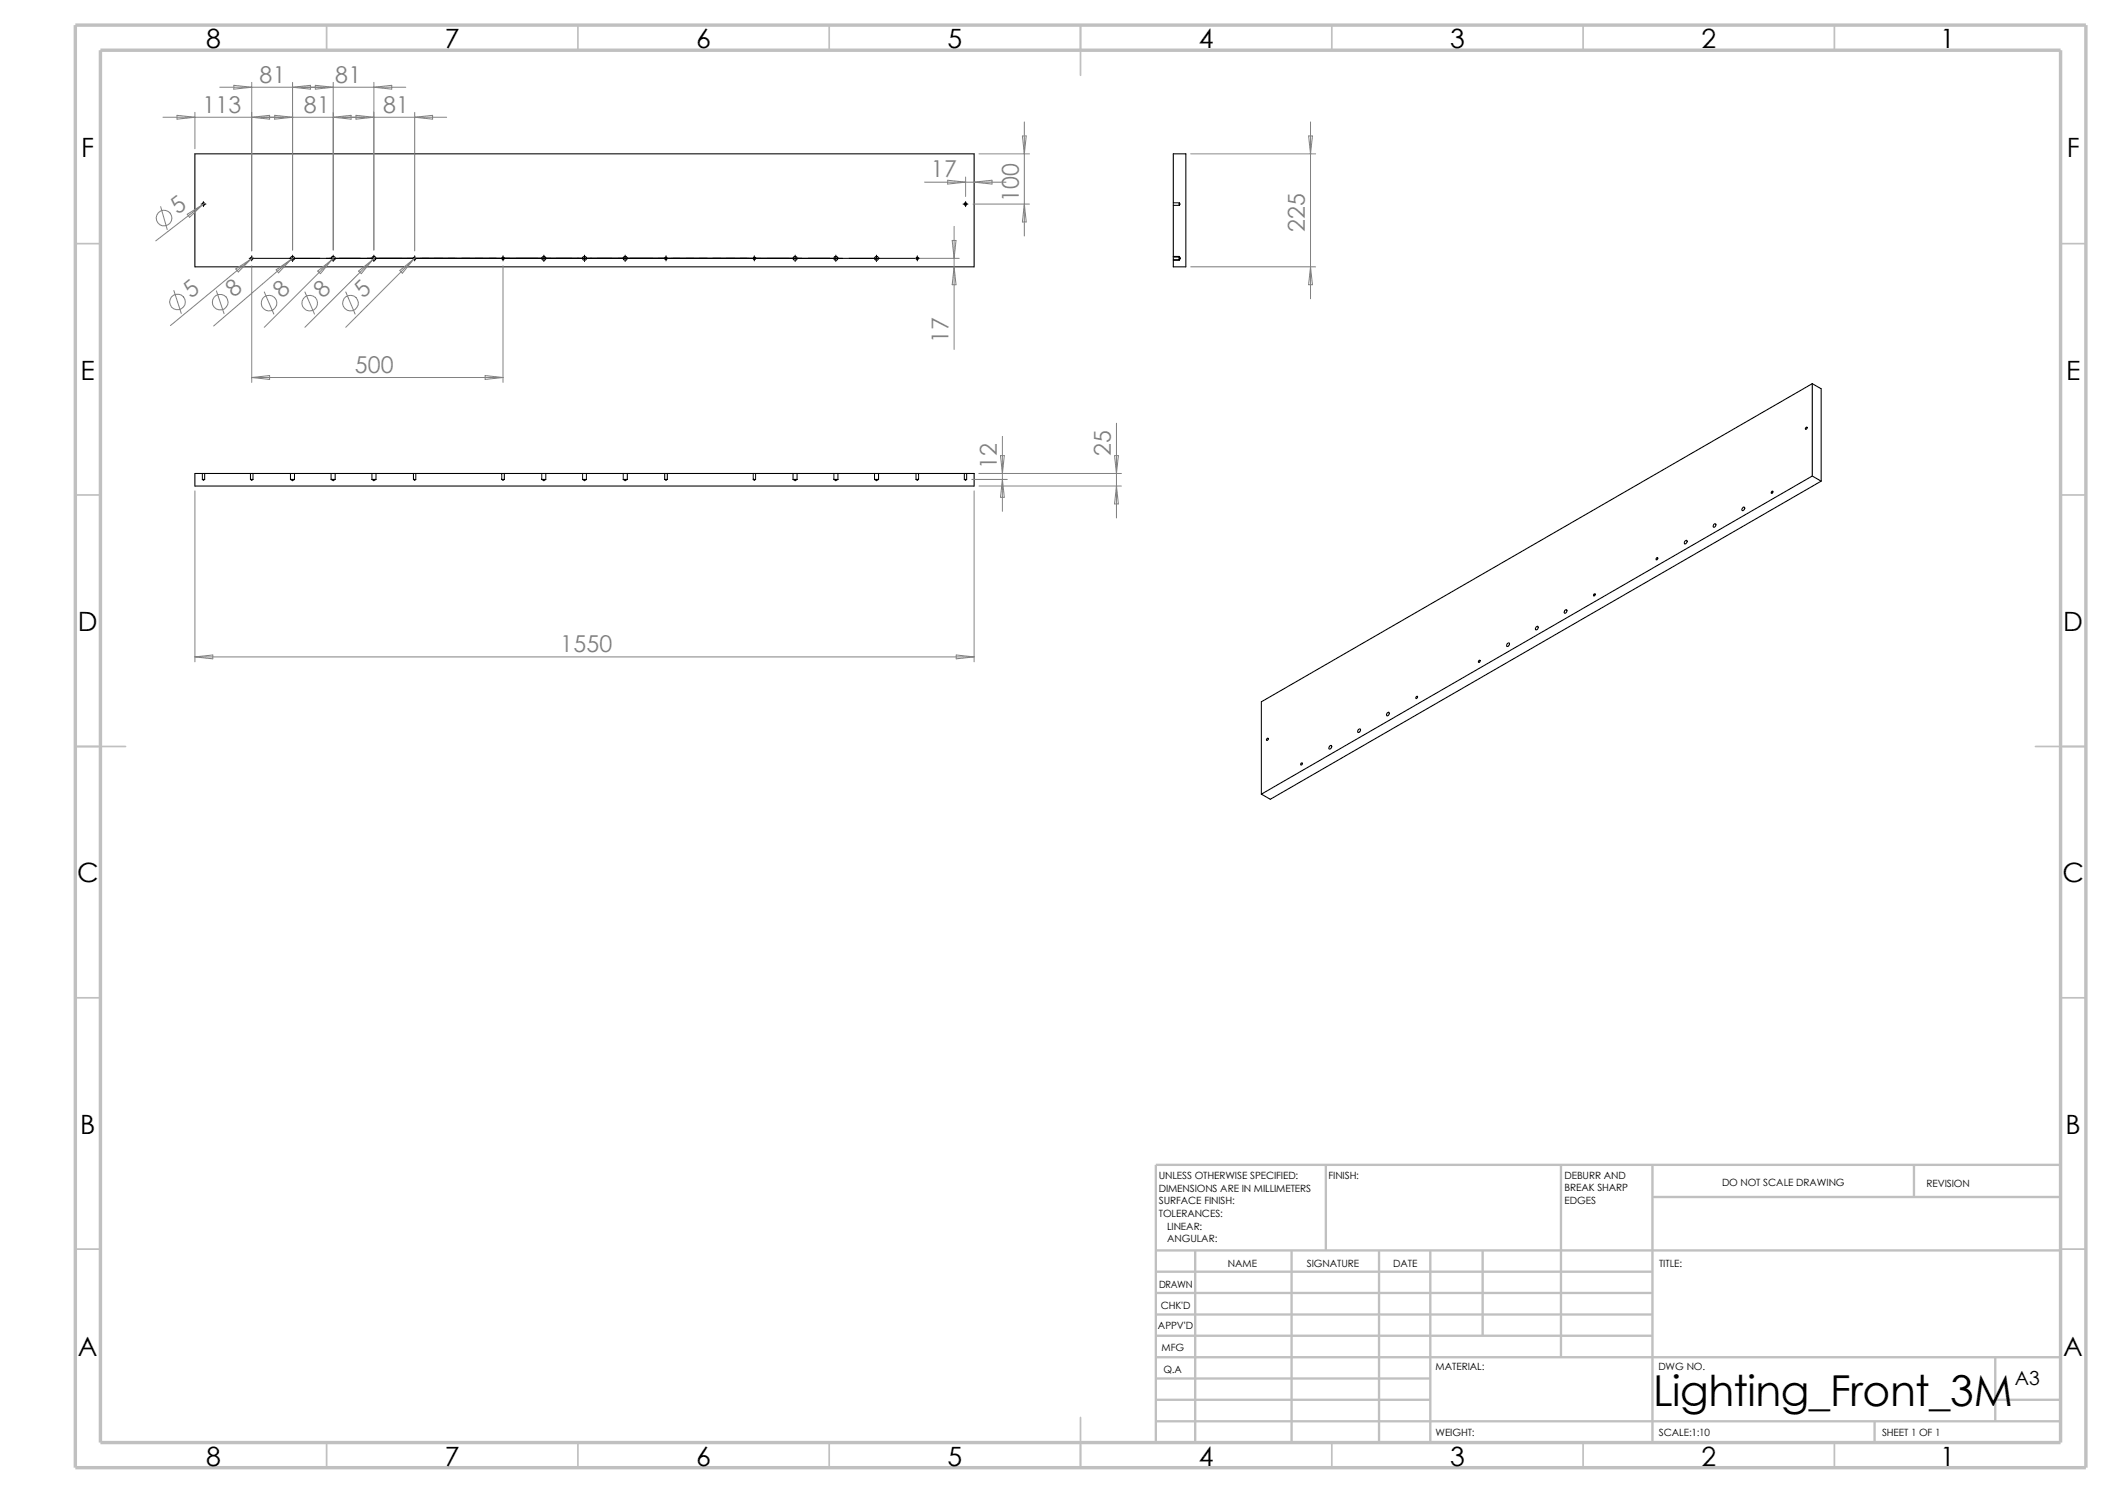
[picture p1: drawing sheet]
<svg xmlns="http://www.w3.org/2000/svg" width="420mm" height="297mm" viewBox="0 0 420 297" stroke-linecap="round" stroke-linejoin="round" font-family="sans-serif">
<g fill="none" stroke="#c0c0c0" stroke-width=".34">
<path d="M65 5v5M115 5v5M165 5v5M215 5v10M265 5v5M315 5v5M365 5v5M15 48.5h5M410 48.5h5M15 98.5h5M410 98.5h5M15 148.5h10"/>
<path d="M405 148.5h10M15 198.5h5M410 198.5h5M15 248.5h5M410 248.5h5M65 287v5M115 287v5M165 287v5M215 282v10M265 287v5M315 287v5M365 287v5"/>
</g>
<g fill="none" stroke="#c0c0c0" stroke-width=".47">
<path d="M263.8 231.7v17.1M310.6 231.7v38.3M328.8 231.7v55.3M328.8 238.1h81.2M380.8 231.7v6.4M410 231.7h-180v55.3M230 257.2h98.8M230 253h98.8M230 248.8h180M237.8 248.8v38.2M257 248.8v38.2M274.4 248.8v38.2"/>
<path d="M284.6 248.8v38.2M295 248.8v16.9M230 278.5h54.6M230 265.7h98.8M230 261.5h98.8M230 274.2h54.6M230 270h180M397 278.5h13M397 270v12.7M230 282.7h180M373 282.7v4.3"/>
</g>
<path d="M15 5h400v287h-400zM20 10h390v277h-390z" fill="none" stroke="#c0c0c0" stroke-width=".68" stroke-linecap="butt"/>
<g fill="none" stroke="#000" stroke-width=".21">
<path d="M38.8 30.6h155v22.5h-155zM233.4 30.6h2.5v22.5h-2.5zM360.6 76.3l-109.6 63.3v18.4M360.6 76.3v18.4M360.6 76.3l1.7 1v18.4M38.8 94.2h155v2.5h-155zM352.6 97.7a.2 .2 0 0 1 .1 .3 .2 .2 0 0 1-.3 0zM359.3 85h.2a.23 .23 0 0 1 0 .3 .23 .23 0 0 1-.3 0zM360.6 94.7l1.7 1M360.6 94.7l-109.6 63.3M362.3 95.7l-109.6 63.3-1.7-1M317.1 118.2l.2-.1a.21 .21 0 0 1 0 .3 .21 .21 0 0 1-.3 0z"/>
<path d="M329.6 111l.1-.1a.21 .21 0 0 1 .1 .3 .21 .21 0 0 1-.3 .1zM335.2 107.7a.24 .24 0 0 1 .4-.2 .24 .24 0 0 1 0 .4 .26 .26 0 0 1-.2 .3 .26 .26 0 0 1-.3-.2zM341 104.4a.25 .25 0 0 1 .3-.2 .25 .25 0 0 1 0 .4 .26 .26 0 0 1-.2 .3 .26 .26 0 0 1-.3-.3zM346.8 101l.1-.1a.34 .34 0 0 1 .1 .5 .34 .34 0 0 1-.5 0zM281.8 138.6l.1-.1a.2 .2 0 0 1 .1 .3 .2 .2 0 0 1-.3 .1zM294.2 131.4l.1-.1a.24 .24 0 0 1 .1 .3 .24 .24 0 0 1-.3 .1zM299.9 128.1a.24 .24 0 0 1 .4-.2 .24 .24 0 0 1 0 .4 .28 .28 0 0 1-.2 .3 .28 .28 0 0 1-.3-.1zM305.6 124.8a.25 .25 0 0 1 .4-.2 .25 .25 0 0 1 0 .4 .26 .26 0 0 1-.2 .3 .26 .26 0 0 1-.3-.2zM311.3 121.5a.25 .25 0 0 1 .4-.2 .25 .25 0 0 1 0 .4 .26 .26 0 0 1-.2 .3 .26 .26 0 0 1-.3-.2zM252.1 146.9h.2a.23 .23 0 0 1 0 .3 .23 .23 0 0 1-.3 0zM264.6 148.4a.24 .24 0 0 1 .3 0 .24 .24 0 0 1 0 .3l-.3 .3a.28 .28 0 0 1-.3-.2 .28 .28 0 0 1 .2-.3zM270.3 145.2a.24 .24 0 0 1 .3-.2 .24 .24 0 0 1 0 .4 .28 .28 0 0 1-.2 .3 .28 .28 0 0 1-.3-.1z"/>
<path d="M276 141.9a.25 .25 0 0 1 .3-.2 .25 .25 0 0 1 .1 .4 .26 .26 0 0 1-.3 .3 .26 .26 0 0 1-.3-.2z"/>
<circle cx="40.5" cy="40.6" r=".25"/>
<circle cx="50.1" cy="51.4" r=".24"/>
<circle cx="58.2" cy="51.4" r=".39"/>
<circle cx="66.3" cy="51.4" r=".39"/>
<circle cx="74.4" cy="51.4" r=".39"/>
<circle cx="82.5" cy="51.4" r=".24"/>
<circle cx="100.1" cy="51.4" r=".24"/>
<circle cx="108.2" cy="51.4" r=".39"/>
<circle cx="116.3" cy="51.4" r=".39"/>
<circle cx="124.4" cy="51.4" r=".39"/>
<circle cx="132.5" cy="51.4" r=".26"/>
<circle cx="150.1" cy="51.4" r=".24"/>
<circle cx="158.2" cy="51.4" r=".39"/>
<circle cx="166.3" cy="51.4" r=".41"/>
<circle cx="174.4" cy="51.4" r=".39"/>
<circle cx="182.5" cy="51.4" r=".24"/>
<circle cx="192.1" cy="40.6" r=".25"/>
<circle cx="258.9" cy="152" r=".21"/>
</g>
<g fill="none" stroke="#000" stroke-width=".2">
<path d="M40 40.6h1M40.5 40.1v1M49.6 51.4h.7M50.1 50.9v1M50.6 51.4h131.4M58.2 50.8v.1M58.2 51.1v.5M58.2 51.9v.1M66.3 50.8v.1M66.3 51.1v.5M66.3 51.9v.1M74.4 50.8v.1"/>
<path d="M74.4 51.1v.5M74.4 51.9v.1M82.5 50.9v1M100.1 50.9v1M108.2 50.8v.1M108.2 51.1v.5M108.2 51.9v.1M116.3 50.8v.1M116.3 51.1v.5M116.3 51.9v.1M124.4 50.8v.1M124.4 51.1v.5"/>
<path d="M124.4 51.9v.1M132.5 50.9v1M150.1 50.9v1M158.2 50.8v.1M158.2 51.1v.5M158.2 51.9v.1M166.3 50.8v.1M166.3 51.1v.5M166.3 51.9v.1M174.4 50.8v.1M174.4 51.1v.5M174.4 51.9v.1"/>
<path d="M182.2 51.4h.8M182.5 50.9v1M191.6 40.6h1M192.1 40.1v1M233.4 40.9h1.2M233.4 40.3h1.2M233.4 51.1h1.2l.2 .3-.2 .2h-1.2M233.4 51.8h1.2M233.4 51h1.2M234.6 40.3v.6M234.6 51v.8M234.6 40.3l.2 .3-.2 .3"/>
<path d="M234.6 51l.3 .4-.3 .4M40.3 95.4h.4M40.3 94.2v1.2M40.3 95.4l.2 .1 .2-.1M40.7 94.2v1.2M49.8 95.4h.5M49.8 95.4l.3 .1 .2-.1M49.8 94.2v1.2M50.3 94.2v1.2M57.8 95.4h.8M57.8 95.4l.4 .2 .4-.2M57.8 94.2v1.2"/>
<path d="M58.6 94.2v1.2M65.9 95.4h.8M65.9 95.4l.4 .2 .4-.2M65.9 94.2v1.2M66.7 94.2v1.2M74 95.4h.8M74 95.4l.4 .2 .4-.2M74 94.2v1.2M74.8 94.2v1.2M82.3 95.4h.4M82.3 95.4l.2 .1 .2-.1M82.3 94.2v1.2"/>
<path d="M82.7 94.2v1.2M99.8 95.4h.5M99.8 95.4l.3 .1 .2-.1M99.8 94.2v1.2M100.3 94.2v1.2M107.8 95.4h.8M107.8 95.4l.4 .2 .4-.2M107.8 94.2v1.2M108.6 94.2v1.2M115.9 95.4h.8M115.9 95.4l.4 .2 .4-.2M115.9 94.2v1.2"/>
<path d="M116.7 94.2v1.2M124 95.4h.8M124 95.4l.4 .2 .4-.2M124 94.2v1.2M124.8 94.2v1.2M132.2 95.4h.6M132.2 95.4l.3 .1 .3-.1M132.2 94.2v1.2M132.8 94.2v1.2M149.9 95.4h.4M149.9 95.4l.2 .1 .2-.1M149.9 94.2v1.2"/>
<path d="M150.3 94.2v1.2M157.8 95.4h.8M157.8 95.4l.4 .2 .4-.2M157.8 94.2v1.2M158.6 94.2v1.2M165.9 95.4h.8M165.9 95.4l.4 .2 .4-.2M165.9 94.2v1.2M166.7 94.2v1.2M174 95.4h.8M174 95.4l.4 .2 .4-.2M174 94.2v1.2"/>
<path d="M174.8 94.2v1.2M182.2 95.4h.6M182.2 95.4l.3 .1 .3-.1M182.2 94.2v1.2M182.8 94.2v1.2M191.9 95.4h.4M191.9 94.2v1.2M191.9 95.4l.2 .1 .2-.1M192.3 94.2v1.2"/>
</g>
<g fill="none" stroke="#808080" stroke-width=".2">
<path d="M43.7 17.4h37M46.5 17l3.6 .4-3.6 .3zM50.1 16.4v33.5M58.2 16.4v33.3M58.2 17.4l3.6-.4v.7zM62.7 17l3.6 .4-3.6 .3zM66.3 16.4v33.3M74.4 16.4v33.3M74.4 17.4l3.5-.4v.7zM32.4 23.3h56.5M35.2 22.9l3.6 .4-3.6 .4zM38.8 22.4v7.2"/>
<path d="M50.1 23.3l3.5-.4v.8zM54.7 22.9l3.5 .4-3.5 .4zM66.3 23.3l3.5-.4v.8zM70.8 22.9l3.6 .4-3.6 .4zM82.5 23.3l3.6-.4v.8zM82.5 22.4v27.5M183.9 36.2h16.3M188.6 35.9l3.5 .3-3.5 .4zM192.1 35.2v3.9M193.8 36.2l3.6-.3v.7zM194.8 30.6h10M203.4 27.1h.8l-.4 3.5z"/>
<path d="M203.8 24.3v22.6M236.9 30.6h24.8M260.3 27.1h.8l-.4 3.5zM260.7 24.3v35.1M32 41.1l1.3 4.6M34.6 57.8l1.5 4.6M37.3 42.6l3-1.9-2.6 2.5zM40.3 40.7l-9.3 7.2M40.7 40.4l-.4 .3M43.1 57.9l1.5 4.5M46.9 53.5l3-1.9-2.5 2.5zM49.9 51.6l-16 13.2"/>
<path d="M50.1 52.9v23.2M50.3 51.2l-.4 .4M52.6 58.1l1.9 4.4M54.9 53.7l3-2.1-2.5 2.7zM57.9 51.6l-15.4 13.3M58.5 51.1l-.6 .5M60.7 58.1l1.9 4.4M63.2 53.9l2.8-2.2-2.2 2.7zM66.6 51.1l-14 14M68.8 58.1l1.9 4.4M71.3 53.9l2.8-2.2-2.2 2.7zM74.1 51.7l-13.4 13.4"/>
<path d="M74.7 51.1l-.6 .6M79.5 53.8l2.8-2.2-2.2 2.8zM82.3 51.6l-13.5 13.5M82.7 51.2l-.4 .4M100.1 52.9v23.2M183 51.4h7.8M189.4 47.8h.8l-.4 3.6zM189.8 45v24.5M189.8 53.1l.4 3.5h-.8zM193.6 40.6h11.2M203.8 40.6l.4 3.6h-.8zM236.9 53.1h24.8"/>
<path d="M260.7 53.1l.4 3.5h-.8zM50.1 75.1l3.5-.4v.8zM50.1 75.1h50M96.5 74.7l3.6 .4-3.6 .4zM38.8 97.7v34M193.3 95.4h7.1M193.8 97.7v34M194.8 94.2h28.3M194.8 96.7h28.3M199.1 90.6h.7l-.4 3.6zM199.4 86.8v14.9M199.4 95.4l.4 3.5h-.7z"/>
<path d="M221.7 90.6h.8l-.4 3.6zM222.1 96.7l.4 3.5h-.8zM222.1 84.2v18.8M38.8 130.7l3.5-.4v.8zM38.8 130.7h155M190.2 130.3l3.6 .4-3.6 .4z"/>
<circle cx="32.6" cy="43.4" r="1.55"/>
<circle cx="35.3" cy="60.1" r="1.55"/>
<circle cx="43.8" cy="60.1" r="1.56"/>
<circle cx="53.5" cy="60.3" r="1.56"/>
<circle cx="61.6" cy="60.3" r="1.57"/>
<circle cx="69.7" cy="60.3" r="1.56"/>
</g>
<text font-size="8.5" x="328.9" y="279.7">Lighting_Front_3Μ</text>
<g font-size="5.3">
<text x="41" y="9.6">8</text>
<text x="88.5" y="9.6">7</text>
<text x="138.5" y="9.6">6</text>
<text x="188.5" y="9.6">5</text>
<text x="238.5" y="9.6">4</text>
<text x="288.5" y="9.6">3</text>
<text x="338.5" y="9.6">2</text>
<text x="386" y="9.6">1</text>
<text x="16.2" y="31.3">F</text>
<text x="411.2" y="31.3">F</text>
<text x="16" y="75.6">E</text>
<text x="411" y="75.6">E</text>
<text x="15.5" y="125.6">D</text>
<text x="410.5" y="125.6">D</text>
<text x="15.3" y="175.6">C</text>
<text x="410.3" y="175.6">C</text>
<text x="16" y="225.6">B</text>
<text x="411" y="225.6">B</text>
<text x="15.5" y="269.8">A</text>
<text x="410.5" y="269.8">A</text>
<text x="41" y="291.6">8</text>
<text x="88.5" y="291.6">7</text>
<text x="138.5" y="291.6">6</text>
<text x="188.5" y="291.6">5</text>
<text x="238.5" y="291.6">4</text>
<text x="288.5" y="291.6">3</text>
<text x="338.5" y="291.6">2</text>
<text x="386" y="291.6">1</text>
</g>
<g font-size="4.6" fill="#808080">
<text x="51.7" y="16.4">81</text>
<text x="66.7" y="16.4">81</text>
<text x="40.3" y="22.4">113</text>
<text x="60.5" y="22.4">81</text>
<text x="76.2" y="22.4">81</text>
<text x="185.2" y="35.3">17</text>
<text x="202.7" y="40.1" transform="rotate(-90 202.7 40.1)">100</text>
<text x="35.3" y="42.8" transform="rotate(-38 35.3 42.8)">5</text>
<text x="259.6" y="46.1" transform="rotate(-90 259.6 46.1)">225</text>
<text x="38" y="59.4" transform="rotate(-40 38 59.4)">5</text>
<text x="46.5" y="59.4" transform="rotate(-40 46.5 59.4)">8</text>
<text x="56.2" y="59.4" transform="rotate(-45 56.2 59.4)">8</text>
<text x="64.3" y="59.4" transform="rotate(-45 64.3 59.4)">8</text>
<text x="72.3" y="59.4" transform="rotate(-45 72.3 59.4)">5</text>
<text x="188.7" y="68.2" transform="rotate(-90 188.7 68.2)">17</text>
<text x="70.6" y="74.2">500</text>
<text x="198.3" y="93.3" transform="rotate(-90 198.3 93.3)">12</text>
<text x="221" y="90.7" transform="rotate(-90 221 90.7)">25</text>
<text x="111.5" y="129.8">1550</text>
</g>
<text font-size="3.9" x="400.9" y="275.5">A3</text>
<g font-size="2">
<text x="230.5" y="234.6">UNLESS OTHERWISE SPECIFIED:</text>
<text x="230.5" y="237.1">DIMENSIONS ARE IN MILLIMETERS</text>
<text x="230.5" y="239.6">SURFACE FINISH:</text>
<text x="264.3" y="234.6">FINISH:</text>
<text x="311.3" y="239.5">EDGES</text>
<text x="311.3" y="234.5">DEBURR AND</text>
<text x="311.3" y="237">BREAK SHARP</text>
<text x="342.6" y="236">DO NOT SCALE DRAWING</text>
<text x="383.3" y="236.2">REVISION</text>
<text x="230.5" y="242.1">TOLERANCES:</text>
<text x="232.2" y="244.6">LINEAR:</text>
<text x="232.2" y="247.1">ANGULAR:</text>
<text x="260" y="252">SIGNATURE</text>
<text x="277.2" y="252">DATE</text>
<text x="330.1" y="252">TITLE:</text>
<text x="230.6" y="256.2">DRAWN</text>
<text x="244.3" y="252.1">NAME</text>
<text x="230.9" y="260.4">CHK'D</text>
<text x="230.4" y="264.5">APPV'D</text>
<text x="231.1" y="268.8">MFG</text>
<text x="231.5" y="273.1">Q.A</text>
<text x="285.6" y="272.5">MATERIAL:</text>
<text x="329.9" y="272.5">DWG NO.</text>
<text x="285.6" y="285.6">WEIGHT:</text>
<text x="330" y="285.6">SCALE:1:10</text>
<text x="374.4" y="285.6">SHEET 1 OF 1</text>
</g>
</svg>
